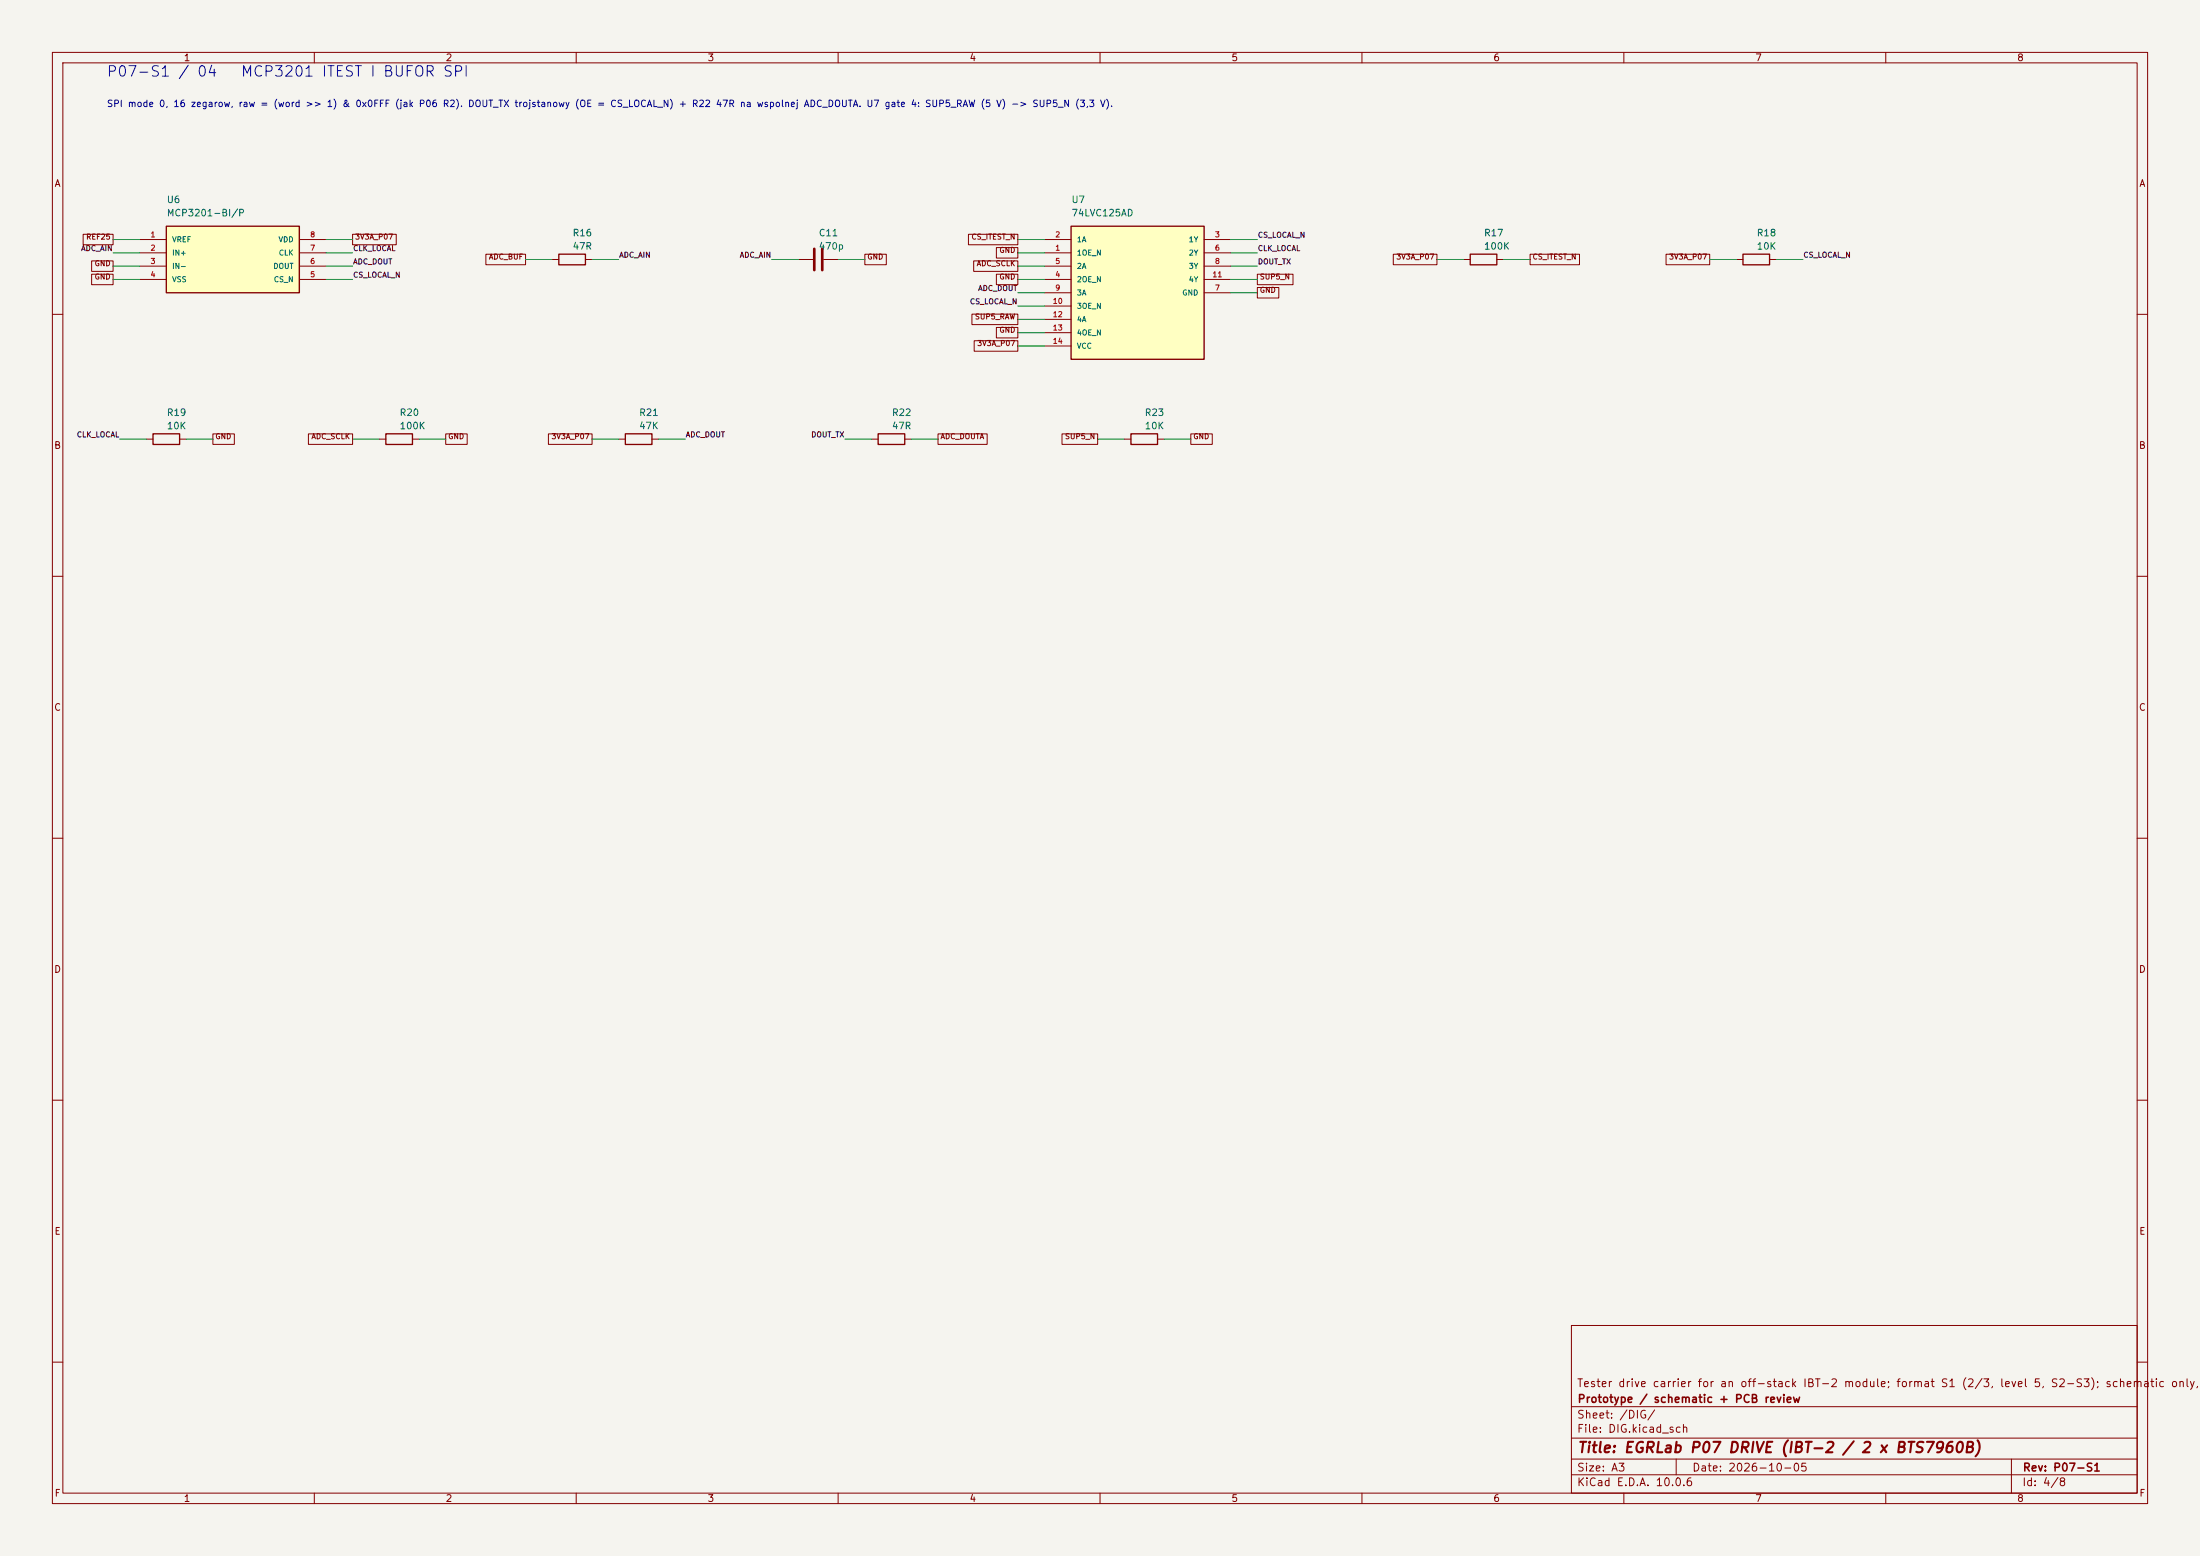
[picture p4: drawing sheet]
(kicad_sch (version 20250114) (generator "eeschema") (paper "A3") (title_block (title "EGRLab P07 DRIVE (IBT-2 / 2 x BTS7960B)") (date "2026-10-05") (rev "P07-S1") (company "Prototype / schematic + PCB review") (comment 1 "Tester drive carrier for an off-stack IBT-2 module; format S1 (2/3, level 5, S2-S3); schematic only, hardware not tested"))(lib_symbols (symbol "P07:MCP3201_B_P" (pin_names (offset 1.016)) (in_bom yes) (on_board yes) (symbol "MCP3201_B_P_1_1" (rectangle (start -12.7 6.35) (end 12.7 -6.35) (stroke (width .254) (type default)) (fill (type background)))) (symbol "MCP3201_B_P_1_0" (pin power_in line (at -17.78 3.81 0) (length 5.08) (name "VREF" (effects (font (size 1.0 1.0)))) (number "1" (effects (font (size 1 1))))) (pin input line (at -17.78 1.27 0) (length 5.08) (name "IN+" (effects (font (size 1.0 1.0)))) (number "2" (effects (font (size 1 1))))) (pin input line (at -17.78 -1.27 0) (length 5.08) (name "IN-" (effects (font (size 1.0 1.0)))) (number "3" (effects (font (size 1 1))))) (pin power_in line (at -17.78 -3.81 0) (length 5.08) (name "VSS" (effects (font (size 1.0 1.0)))) (number "4" (effects (font (size 1 1))))) (pin power_in line (at 17.78 3.81 180) (length 5.08) (name "VDD" (effects (font (size 1.0 1.0)))) (number "8" (effects (font (size 1 1))))) (pin input line (at 17.78 1.27 180) (length 5.08) (name "CLK" (effects (font (size 1.0 1.0)))) (number "7" (effects (font (size 1 1))))) (pin tri_state line (at 17.78 -1.27 180) (length 5.08) (name "DOUT" (effects (font (size 1.0 1.0)))) (number "6" (effects (font (size 1 1))))) (pin input line (at 17.78 -3.81 180) (length 5.08) (name "CS_N" (effects (font (size 1.0 1.0)))) (number "5" (effects (font (size 1 1)))))))(symbol "P07:R" (pin_numbers (hide yes)) (pin_names (offset 0)) (exclude_from_sim no) (in_bom yes) (on_board yes) (in_pos_files yes) (duplicate_pin_numbers_are_jumpers no) (symbol "R_0_1" (rectangle (start -1.016 -2.54) (end 1.016 2.54) (stroke (width 0.254) (type default)) (fill (type none)))) (symbol "R_1_1" (pin passive line (at 0 3.81 270) (length 1.27) (name "" (effects (font (size 1.27 1.27)))) (number "1" (effects (font (size 1.27 1.27))))) (pin passive line (at 0 -3.81 90) (length 1.27) (name "" (effects (font (size 1.27 1.27)))) (number "2" (effects (font (size 1.27 1.27)))))) (embedded_fonts no))(symbol "P07:C" (pin_numbers (hide yes)) (pin_names (offset 0.254)) (exclude_from_sim no) (in_bom yes) (on_board yes) (in_pos_files yes) (duplicate_pin_numbers_are_jumpers no) (symbol "C_0_1" (polyline (pts (xy -2.032 0.762) (xy 2.032 0.762)) (stroke (width 0.508) (type default)) (fill (type none))) (polyline (pts (xy -2.032 -0.762) (xy 2.032 -0.762)) (stroke (width 0.508) (type default)) (fill (type none)))) (symbol "C_1_1" (pin passive line (at 0 3.81 270) (length 2.794) (name "" (effects (font (size 1.27 1.27)))) (number "1" (effects (font (size 1.27 1.27))))) (pin passive line (at 0 -3.81 90) (length 2.794) (name "" (effects (font (size 1.27 1.27)))) (number "2" (effects (font (size 1.27 1.27)))))) (embedded_fonts no))(symbol "P07:74LVC125A_SO14" (pin_names (offset 1.016)) (in_bom yes) (on_board yes) (symbol "74LVC125A_SO14_1_1" (rectangle (start -12.7 12.7) (end 12.7 -12.7) (stroke (width .254) (type default)) (fill (type background)))) (symbol "74LVC125A_SO14_1_0" (pin input line (at -17.78 10.16 0) (length 5.08) (name "1A" (effects (font (size 1.0 1.0)))) (number "2" (effects (font (size 1 1))))) (pin input line (at -17.78 7.62 0) (length 5.08) (name "1OE_N" (effects (font (size 1.0 1.0)))) (number "1" (effects (font (size 1 1))))) (pin input line (at -17.78 5.08 0) (length 5.08) (name "2A" (effects (font (size 1.0 1.0)))) (number "5" (effects (font (size 1 1))))) (pin input line (at -17.78 2.54 0) (length 5.08) (name "2OE_N" (effects (font (size 1.0 1.0)))) (number "4" (effects (font (size 1 1))))) (pin input line (at -17.78 0.0 0) (length 5.08) (name "3A" (effects (font (size 1.0 1.0)))) (number "9" (effects (font (size 1 1))))) (pin input line (at -17.78 -2.54 0) (length 5.08) (name "3OE_N" (effects (font (size 1.0 1.0)))) (number "10" (effects (font (size 1 1))))) (pin input line (at -17.78 -5.08 0) (length 5.08) (name "4A" (effects (font (size 1.0 1.0)))) (number "12" (effects (font (size 1 1))))) (pin input line (at -17.78 -7.62 0) (length 5.08) (name "4OE_N" (effects (font (size 1.0 1.0)))) (number "13" (effects (font (size 1 1))))) (pin power_in line (at -17.78 -10.16 0) (length 5.08) (name "VCC" (effects (font (size 1.0 1.0)))) (number "14" (effects (font (size 1 1))))) (pin tri_state line (at 17.78 10.16 180) (length 5.08) (name "1Y" (effects (font (size 1.0 1.0)))) (number "3" (effects (font (size 1 1))))) (pin tri_state line (at 17.78 7.62 180) (length 5.08) (name "2Y" (effects (font (size 1.0 1.0)))) (number "6" (effects (font (size 1 1))))) (pin tri_state line (at 17.78 5.08 180) (length 5.08) (name "3Y" (effects (font (size 1.0 1.0)))) (number "8" (effects (font (size 1 1))))) (pin tri_state line (at 17.78 2.54 180) (length 5.08) (name "4Y" (effects (font (size 1.0 1.0)))) (number "11" (effects (font (size 1 1))))) (pin power_in line (at 17.78 0.0 180) (length 5.08) (name "GND" (effects (font (size 1.0 1.0)))) (number "7" (effects (font (size 1 1))))))))(text "SPI mode 0, 16 zegarow, raw = (word >> 1) & 0x0FFF (jak P06 R2). DOUT_TX trojstanowy (OE = CS_LOCAL_N) + R22 47R na wspolnej ADC_DOUTA. U7 gate 4: SUP5_RAW (5 V) -> SUP5_N (3,3 V)." (at 20.32 19.304 0) (effects (font (size 1.25 1.25)) (justify left top)))(symbol (lib_id "P07:MCP3201_B_P") (at 44.45 49.53 0) (unit 1) (in_bom yes) (on_board yes) (dnp no) (property "Reference" "U6" (at 31.75 38.1 0) (effects (font (size 1.27 1.27)) (justify left))) (property "Value" "MCP3201-BI/P" (at 31.75 40.64 0) (effects (font (size 1.27 1.27)) (justify left)))(property "Footprint" "Package_DIP:DIP-8_W7.62mm" (at 44.45 49.53 0) (effects (font (size 1 1)) hide))(property "MPN" "MCP3201-BI/P" (at 44.45 49.53 0) (effects (font (size 1 1)) hide))(property "BaselineRef" "U_ADC" (at 44.45 49.53 0) (effects (font (size 1 1)) hide))(property "Datasheet" "https://ww1.microchip.com/downloads/en/DeviceDoc/21290F.pdf" (at 44.45 49.53 0) (effects (font (size 1 1)) hide))(pin "1")(pin "2")(pin "3")(pin "4")(pin "8")(pin "7")(pin "6")(pin "5"))(symbol (lib_id "P07:R") (at 109.22 49.53 90) (unit 1) (in_bom yes) (on_board yes) (dnp no) (property "Reference" "R16" (at 109.22 44.45 90) (effects (font (size 1.27 1.27)) (justify right))) (property "Value" "47R" (at 109.22 46.99 90) (effects (font (size 1.27 1.27)) (justify right)))(property "Footprint" "Resistor_SMD:R_1206_3216Metric_Pad1.30x1.75mm_HandSolder" (at 109.22 49.53 0) (effects (font (size 1 1)) hide))(property "MPN" "RC1206FR-0747RL" (at 109.22 49.53 0) (effects (font (size 1 1)) hide))(property "BaselineRef" "R_ADC" (at 109.22 49.53 0) (effects (font (size 1 1)) hide))(property "Datasheet" "" (at 109.22 49.53 0) (effects (font (size 1 1)) hide))(pin "1")(pin "2"))(symbol (lib_id "P07:C") (at 156.21 49.53 90) (unit 1) (in_bom yes) (on_board yes) (dnp no) (property "Reference" "C11" (at 156.21 44.45 90) (effects (font (size 1.27 1.27)) (justify right))) (property "Value" "470p" (at 156.21 46.99 90) (effects (font (size 1.27 1.27)) (justify right)))(property "Footprint" "Capacitor_SMD:C_1206_3216Metric_Pad1.33x1.80mm_HandSolder" (at 156.21 49.53 0) (effects (font (size 1 1)) hide))(property "MPN" "SMD 1206 C0G 50V 5% 470p" (at 156.21 49.53 0) (effects (font (size 1 1)) hide))(property "BaselineRef" "C_ADC_IN" (at 156.21 49.53 0) (effects (font (size 1 1)) hide))(property "Datasheet" "" (at 156.21 49.53 0) (effects (font (size 1 1)) hide))(pin "1")(pin "2"))(symbol (lib_id "P07:74LVC125A_SO14") (at 217.17 55.88 0) (unit 1) (in_bom yes) (on_board yes) (dnp no) (property "Reference" "U7" (at 204.47 38.1 0) (effects (font (size 1.27 1.27)) (justify left))) (property "Value" "74LVC125AD" (at 204.47 40.64 0) (effects (font (size 1.27 1.27)) (justify left)))(property "Footprint" "Package_SO:SOIC-14_3.9x8.7mm_P1.27mm" (at 217.17 55.88 0) (effects (font (size 1 1)) hide))(property "MPN" "74LVC125AD,118 (Nexperia, Ioff)" (at 217.17 55.88 0) (effects (font (size 1 1)) hide))(property "BaselineRef" "U_SPI" (at 217.17 55.88 0) (effects (font (size 1 1)) hide))(property "Datasheet" "https://assets.nexperia.com/documents/data-sheet/74LVC125A.pdf" (at 217.17 55.88 0) (effects (font (size 1 1)) hide))(pin "2")(pin "1")(pin "5")(pin "4")(pin "9")(pin "10")(pin "12")(pin "13")(pin "14")(pin "3")(pin "6")(pin "8")(pin "11")(pin "7"))(symbol (lib_id "P07:R") (at 283.21 49.53 90) (unit 1) (in_bom yes) (on_board yes) (dnp no) (property "Reference" "R17" (at 283.21 44.45 90) (effects (font (size 1.27 1.27)) (justify right))) (property "Value" "100K" (at 283.21 46.99 90) (effects (font (size 1.27 1.27)) (justify right)))(property "Footprint" "Resistor_SMD:R_1206_3216Metric_Pad1.30x1.75mm_HandSolder" (at 283.21 49.53 0) (effects (font (size 1 1)) hide))(property "MPN" "RC1206FR-07100KL" (at 283.21 49.53 0) (effects (font (size 1 1)) hide))(property "BaselineRef" "R_EXT_CS_ITEST_N" (at 283.21 49.53 0) (effects (font (size 1 1)) hide))(property "Datasheet" "" (at 283.21 49.53 0) (effects (font (size 1 1)) hide))(pin "1")(pin "2"))(symbol (lib_id "P07:R") (at 335.28 49.53 90) (unit 1) (in_bom yes) (on_board yes) (dnp no) (property "Reference" "R18" (at 335.28 44.45 90) (effects (font (size 1.27 1.27)) (justify right))) (property "Value" "10K" (at 335.28 46.99 90) (effects (font (size 1.27 1.27)) (justify right)))(property "Footprint" "Resistor_SMD:R_1206_3216Metric_Pad1.30x1.75mm_HandSolder" (at 335.28 49.53 0) (effects (font (size 1 1)) hide))(property "MPN" "RC1206FR-0710KL" (at 335.28 49.53 0) (effects (font (size 1 1)) hide))(property "BaselineRef" "R_CS" (at 335.28 49.53 0) (effects (font (size 1 1)) hide))(property "Datasheet" "" (at 335.28 49.53 0) (effects (font (size 1 1)) hide))(pin "1")(pin "2"))(symbol (lib_id "P07:R") (at 31.75 83.82 90) (unit 1) (in_bom yes) (on_board yes) (dnp no) (property "Reference" "R19" (at 31.75 78.74 90) (effects (font (size 1.27 1.27)) (justify right))) (property "Value" "10K" (at 31.75 81.28 90) (effects (font (size 1.27 1.27)) (justify right)))(property "Footprint" "Resistor_SMD:R_1206_3216Metric_Pad1.30x1.75mm_HandSolder" (at 31.75 83.82 0) (effects (font (size 1 1)) hide))(property "MPN" "RC1206FR-0710KL" (at 31.75 83.82 0) (effects (font (size 1 1)) hide))(property "BaselineRef" "ADD_CLK_PD" (at 31.75 83.82 0) (effects (font (size 1 1)) hide))(property "Datasheet" "" (at 31.75 83.82 0) (effects (font (size 1 1)) hide))(pin "1")(pin "2"))(symbol (lib_id "P07:R") (at 76.2 83.82 90) (unit 1) (in_bom yes) (on_board yes) (dnp no) (property "Reference" "R20" (at 76.2 78.74 90) (effects (font (size 1.27 1.27)) (justify right))) (property "Value" "100K" (at 76.2 81.28 90) (effects (font (size 1.27 1.27)) (justify right)))(property "Footprint" "Resistor_SMD:R_1206_3216Metric_Pad1.30x1.75mm_HandSolder" (at 76.2 83.82 0) (effects (font (size 1 1)) hide))(property "MPN" "RC1206FR-07100KL" (at 76.2 83.82 0) (effects (font (size 1 1)) hide))(property "BaselineRef" "ADD_CLK_EXT_PD" (at 76.2 83.82 0) (effects (font (size 1 1)) hide))(property "Datasheet" "" (at 76.2 83.82 0) (effects (font (size 1 1)) hide))(pin "1")(pin "2"))(symbol (lib_id "P07:R") (at 121.92 83.82 90) (unit 1) (in_bom yes) (on_board yes) (dnp no) (property "Reference" "R21" (at 121.92 78.74 90) (effects (font (size 1.27 1.27)) (justify right))) (property "Value" "47K" (at 121.92 81.28 90) (effects (font (size 1.27 1.27)) (justify right)))(property "Footprint" "Resistor_SMD:R_1206_3216Metric_Pad1.30x1.75mm_HandSolder" (at 121.92 83.82 0) (effects (font (size 1 1)) hide))(property "MPN" "RC1206FR-0747KL" (at 121.92 83.82 0) (effects (font (size 1 1)) hide))(property "BaselineRef" "R_MISO" (at 121.92 83.82 0) (effects (font (size 1 1)) hide))(property "Datasheet" "" (at 121.92 83.82 0) (effects (font (size 1 1)) hide))(pin "1")(pin "2"))(symbol (lib_id "P07:R") (at 170.18 83.82 90) (unit 1) (in_bom yes) (on_board yes) (dnp no) (property "Reference" "R22" (at 170.18 78.74 90) (effects (font (size 1.27 1.27)) (justify right))) (property "Value" "47R" (at 170.18 81.28 90) (effects (font (size 1.27 1.27)) (justify right)))(property "Footprint" "Resistor_SMD:R_1206_3216Metric_Pad1.30x1.75mm_HandSolder" (at 170.18 83.82 0) (effects (font (size 1 1)) hide))(property "MPN" "RC1206FR-0747RL" (at 170.18 83.82 0) (effects (font (size 1 1)) hide))(property "BaselineRef" "ADD_DOUT_SER" (at 170.18 83.82 0) (effects (font (size 1 1)) hide))(property "Datasheet" "" (at 170.18 83.82 0) (effects (font (size 1 1)) hide))(pin "1")(pin "2"))(symbol (lib_id "P07:R") (at 218.44 83.82 90) (unit 1) (in_bom yes) (on_board yes) (dnp no) (property "Reference" "R23" (at 218.44 78.74 90) (effects (font (size 1.27 1.27)) (justify right))) (property "Value" "10K" (at 218.44 81.28 90) (effects (font (size 1.27 1.27)) (justify right)))(property "Footprint" "Resistor_SMD:R_1206_3216Metric_Pad1.30x1.75mm_HandSolder" (at 218.44 83.82 0) (effects (font (size 1 1)) hide))(property "MPN" "RC1206FR-0710KL" (at 218.44 83.82 0) (effects (font (size 1 1)) hide))(property "BaselineRef" "ADD_SUP5_PD" (at 218.44 83.82 0) (effects (font (size 1 1)) hide))(property "Datasheet" "" (at 218.44 83.82 0) (effects (font (size 1 1)) hide))(pin "1")(pin "2"))(text "P07-S1 / 04   MCP3201 ITEST I BUFOR SPI" (at 20.32 12.7 0) (effects (font (size 2 2)) (justify left top)))(wire (pts (xy 26.67 45.72) (xy 21.59 45.72)) (stroke (width 0) (type default)))(global_label "REF25" (shape passive) (at 21.59 45.72 0) (effects (font (size 1 1)) (justify right bottom)))(wire (pts (xy 26.67 48.26) (xy 21.59 48.26)) (stroke (width 0) (type default)))(global_label "ADC_AIN" (shape passive) (at 21.59 48.26 0) (effects (font (size 1 1)) (justify right bottom)))(wire (pts (xy 26.67 50.8) (xy 21.59 50.8)) (stroke (width 0) (type default)))(global_label "GND" (shape passive) (at 21.59 50.8 0) (effects (font (size 1 1)) (justify right bottom)))(wire (pts (xy 26.67 53.34) (xy 21.59 53.34)) (stroke (width 0) (type default)))(global_label "GND" (shape passive) (at 21.59 53.34 0) (effects (font (size 1 1)) (justify right bottom)))(wire (pts (xy 62.23 45.72) (xy 67.31 45.72)) (stroke (width 0) (type default)))(global_label "3V3A_P07" (shape passive) (at 67.31 45.72 0) (effects (font (size 1 1)) (justify left bottom)))(wire (pts (xy 62.23 48.26) (xy 67.31 48.26)) (stroke (width 0) (type default)))(label "CLK_LOCAL"  (at 67.31 48.26 0) (effects (font (size 1 1)) (justify left bottom)))(wire (pts (xy 62.23 50.8) (xy 67.31 50.8)) (stroke (width 0) (type default)))(label "ADC_DOUT"  (at 67.31 50.8 0) (effects (font (size 1 1)) (justify left bottom)))(wire (pts (xy 62.23 53.34) (xy 67.31 53.34)) (stroke (width 0) (type default)))(label "CS_LOCAL_N"  (at 67.31 53.34 0) (effects (font (size 1 1)) (justify left bottom)))(wire (pts (xy 105.41 49.53) (xy 100.33 49.53)) (stroke (width 0) (type default)))(global_label "ADC_BUF" (shape passive) (at 100.33 49.53 0) (effects (font (size 1 1)) (justify right bottom)))(wire (pts (xy 113.03 49.53) (xy 118.11 49.53)) (stroke (width 0) (type default)))(global_label "ADC_AIN" (shape passive) (at 118.11 49.53 0) (effects (font (size 1 1)) (justify left bottom)))(wire (pts (xy 152.4 49.53) (xy 147.32 49.53)) (stroke (width 0) (type default)))(global_label "ADC_AIN" (shape passive) (at 147.32 49.53 0) (effects (font (size 1 1)) (justify right bottom)))(wire (pts (xy 160.02 49.53) (xy 165.1 49.53)) (stroke (width 0) (type default)))(global_label "GND" (shape passive) (at 165.1 49.53 0) (effects (font (size 1 1)) (justify left bottom)))(wire (pts (xy 199.39 45.72) (xy 194.31 45.72)) (stroke (width 0) (type default)))(global_label "CS_ITEST_N" (shape passive) (at 194.31 45.72 0) (effects (font (size 1 1)) (justify right bottom)))(wire (pts (xy 199.39 48.26) (xy 194.31 48.26)) (stroke (width 0) (type default)))(global_label "GND" (shape passive) (at 194.31 48.26 0) (effects (font (size 1 1)) (justify right bottom)))(wire (pts (xy 199.39 50.8) (xy 194.31 50.8)) (stroke (width 0) (type default)))(global_label "ADC_SCLK" (shape passive) (at 194.31 50.8 0) (effects (font (size 1 1)) (justify right bottom)))(wire (pts (xy 199.39 53.34) (xy 194.31 53.34)) (stroke (width 0) (type default)))(global_label "GND" (shape passive) (at 194.31 53.34 0) (effects (font (size 1 1)) (justify right bottom)))(wire (pts (xy 199.39 55.88) (xy 194.31 55.88)) (stroke (width 0) (type default)))(label "ADC_DOUT"  (at 194.31 55.88 0) (effects (font (size 1 1)) (justify right bottom)))(wire (pts (xy 199.39 58.42) (xy 194.31 58.42)) (stroke (width 0) (type default)))(label "CS_LOCAL_N"  (at 194.31 58.42 0) (effects (font (size 1 1)) (justify right bottom)))(wire (pts (xy 199.39 60.96) (xy 194.31 60.96)) (stroke (width 0) (type default)))(global_label "SUP5_RAW" (shape passive) (at 194.31 60.96 0) (effects (font (size 1 1)) (justify right bottom)))(wire (pts (xy 199.39 63.5) (xy 194.31 63.5)) (stroke (width 0) (type default)))(global_label "GND" (shape passive) (at 194.31 63.5 0) (effects (font (size 1 1)) (justify right bottom)))(wire (pts (xy 199.39 66.04) (xy 194.31 66.04)) (stroke (width 0) (type default)))(global_label "3V3A_P07" (shape passive) (at 194.31 66.04 0) (effects (font (size 1 1)) (justify right bottom)))(wire (pts (xy 234.95 45.72) (xy 240.03 45.72)) (stroke (width 0) (type default)))(label "CS_LOCAL_N"  (at 240.03 45.72 0) (effects (font (size 1 1)) (justify left bottom)))(wire (pts (xy 234.95 48.26) (xy 240.03 48.26)) (stroke (width 0) (type default)))(label "CLK_LOCAL"  (at 240.03 48.26 0) (effects (font (size 1 1)) (justify left bottom)))(wire (pts (xy 234.95 50.8) (xy 240.03 50.8)) (stroke (width 0) (type default)))(label "DOUT_TX"  (at 240.03 50.8 0) (effects (font (size 1 1)) (justify left bottom)))(wire (pts (xy 234.95 53.34) (xy 240.03 53.34)) (stroke (width 0) (type default)))(global_label "SUP5_N" (shape passive) (at 240.03 53.34 0) (effects (font (size 1 1)) (justify left bottom)))(wire (pts (xy 234.95 55.88) (xy 240.03 55.88)) (stroke (width 0) (type default)))(global_label "GND" (shape passive) (at 240.03 55.88 0) (effects (font (size 1 1)) (justify left bottom)))(wire (pts (xy 279.4 49.53) (xy 274.32 49.53)) (stroke (width 0) (type default)))(global_label "3V3A_P07" (shape passive) (at 274.32 49.53 0) (effects (font (size 1 1)) (justify right bottom)))(wire (pts (xy 287.02 49.53) (xy 292.1 49.53)) (stroke (width 0) (type default)))(global_label "CS_ITEST_N" (shape passive) (at 292.1 49.53 0) (effects (font (size 1 1)) (justify left bottom)))(wire (pts (xy 331.47 49.53) (xy 326.39 49.53)) (stroke (width 0) (type default)))(global_label "3V3A_P07" (shape passive) (at 326.39 49.53 0) (effects (font (size 1 1)) (justify right bottom)))(wire (pts (xy 339.09 49.53) (xy 344.17 49.53)) (stroke (width 0) (type default)))(label "CS_LOCAL_N"  (at 344.17 49.53 0) (effects (font (size 1 1)) (justify left bottom)))(wire (pts (xy 27.94 83.82) (xy 22.86 83.82)) (stroke (width 0) (type default)))(label "CLK_LOCAL"  (at 22.86 83.82 0) (effects (font (size 1 1)) (justify right bottom)))(wire (pts (xy 35.56 83.82) (xy 40.64 83.82)) (stroke (width 0) (type default)))(global_label "GND" (shape passive) (at 40.64 83.82 0) (effects (font (size 1 1)) (justify left bottom)))(wire (pts (xy 72.39 83.82) (xy 67.31 83.82)) (stroke (width 0) (type default)))(global_label "ADC_SCLK" (shape passive) (at 67.31 83.82 0) (effects (font (size 1 1)) (justify right bottom)))(wire (pts (xy 80.01 83.82) (xy 85.09 83.82)) (stroke (width 0) (type default)))(global_label "GND" (shape passive) (at 85.09 83.82 0) (effects (font (size 1 1)) (justify left bottom)))(wire (pts (xy 118.11 83.82) (xy 113.03 83.82)) (stroke (width 0) (type default)))(global_label "3V3A_P07" (shape passive) (at 113.03 83.82 0) (effects (font (size 1 1)) (justify right bottom)))(wire (pts (xy 125.73 83.82) (xy 130.81 83.82)) (stroke (width 0) (type default)))(label "ADC_DOUT"  (at 130.81 83.82 0) (effects (font (size 1 1)) (justify left bottom)))(wire (pts (xy 166.37 83.82) (xy 161.29 83.82)) (stroke (width 0) (type default)))(label "DOUT_TX"  (at 161.29 83.82 0) (effects (font (size 1 1)) (justify right bottom)))(wire (pts (xy 173.99 83.82) (xy 179.07 83.82)) (stroke (width 0) (type default)))(global_label "ADC_DOUTA" (shape passive) (at 179.07 83.82 0) (effects (font (size 1 1)) (justify left bottom)))(wire (pts (xy 214.63 83.82) (xy 209.55 83.82)) (stroke (width 0) (type default)))(global_label "SUP5_N" (shape passive) (at 209.55 83.82 0) (effects (font (size 1 1)) (justify right bottom)))(wire (pts (xy 222.25 83.82) (xy 227.33 83.82)) (stroke (width 0) (type default)))(global_label "GND" (shape passive) (at 227.33 83.82 0) (effects (font (size 1 1)) (justify left bottom))))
